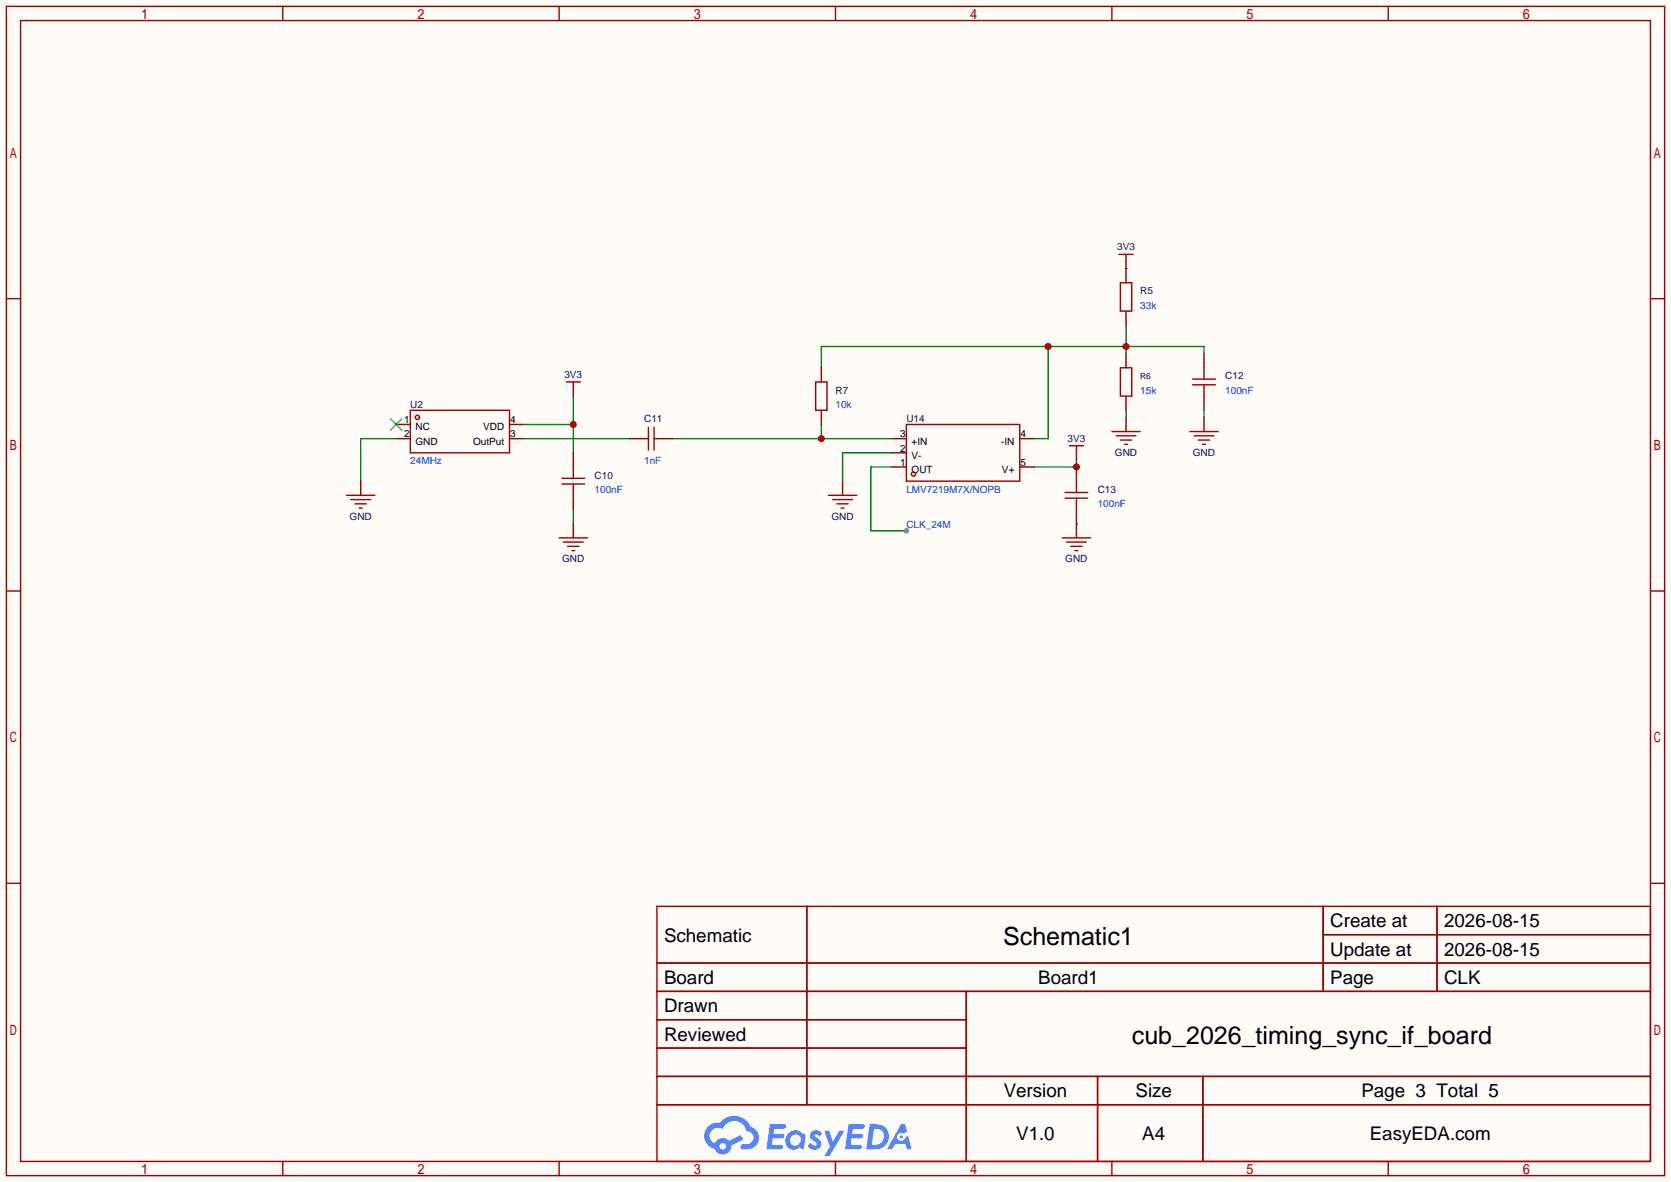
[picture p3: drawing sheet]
<svg xmlns="http://www.w3.org/2000/svg" width="299mm" height="212mm" viewBox="0 0 299 212" stroke-linecap="round" stroke-linejoin="round" font-family="sans-serif">
<path d="M0 0h299.5v211.8h-299.5z" fill="#fffcf7"/>
<g fill="none" stroke="#a10000" stroke-width=".25">
<path d="M1.1 1.1h297.2v209.6h-297.2zM3.7 3.7h292.1v204.5h-292.1zM50.7 1.1v2.6M100.2 1.1v2.6M149.7 1.1v2.6M199.3 1.1v2.6M248.8 1.1v2.6M1.1 53.5h2.6M295.8 53.5h2.5M1.1 105.9h2.6M295.8 105.9h2.5M1.1 158.3h2.6"/>
<path d="M295.8 158.3h2.5M117.7 162.4h178.1v45.8h-178.1zM117.7 172.6h178.1M117.7 177.7h178.1M144.6 162.4v35.6M173.2 177.7v30.5M237.1 162.4v15.3M237.1 167.5h58.7M257.5 162.4v15.3M117.7 182.8h55.5M117.7 192.9h178.1M117.7 187.8h55.5"/>
<path d="M117.7 198h178.1M196.7 192.9v15.3M215.6 192.9v15.3M50.7 208.2v2.5M100.2 208.2v2.5M149.7 208.2v2.5M199.3 208.2v2.5M248.8 208.2v2.5"/>
</g>
<g fill="#5487ff">
<path d="M145.5 202.8a1.3 1.3 0 0 1 1.8 .3l-.4 .6a.54 .54 0 0 0-.9-.2l.1 .2a1.58 1.58 0 0 1 1.1 1.6 1.43 1.43 0 0 1-2.5 .1l.5-.6a.64 .64 0 0 0 .5 .5 .64 .64 0 0 0 .7-.3l-.2-.2a1.6 1.6 0 0 1-1-1.6z"/>
<path d="M147.7 202.7h.9l.7 1.9 1.1-1.9h.9l-2.7 4.5h-.9l1-1.7z"/>
<path d="M138 201.5h1.6a1.31 1.31 0 0 1 1.2 .2 .4 .4 0 0 1-.3 .6h-1.8l-.1 .9h1.6a.4 .4 0 0 1 .4 .4 .4 .4 0 0 1-.4 .4h-1.7l-.2 1.2h.8a1.23 1.23 0 0 1 1.2 .2 .39 .39 0 0 1-.3 .6h-2.7z"/>
<path d="M152.1 201.5h1.6a1.32 1.32 0 0 1 1.3 .2 .39 .39 0 0 1-.4 .6h-1.7l-.2 .9h1.7a.4 .4 0 0 1 .3 .4 .4 .4 0 0 1-.4 .4h-1.7l-.2 1.2h.8a1.23 1.23 0 0 1 1.2 .2 .39 .39 0 0 1-.3 .6h-2.7z"/>
<path d="M161.5 201.5h.7l.4 1.3-.7 .4a.75 .75 0 0 0-1.1 .3 .75 .75 0 0 0 .5 1 .75 .75 0 0 0 .9-.6l.6-.3 .6 2.4h-.9l-.2-1h-1.9l-.5 1h-.9z"/>
<path d="M155.9 201.5l-.7 4.5h1.5a2.27 2.27 0 0 0 2.6-2.3 2.27 2.27 0 0 0-2.7-2.2zM156.6 202.3a1.5 1.5 0 0 1 1.8 1.5 1.5 1.5 0 0 1-1.9 1.4h-.3z"/>
<path d="M141.3 203.1a1.62 1.62 0 0 0-.4 2.1 1.62 1.62 0 0 0 2 .7l.4-.3 .3 .3 .5 .1 .3-2.5-.2-.3h-.4a1.58 1.58 0 0 0-2.5-.1zM141.9 203.6a.98 .98 0 0 1 1.5 .2 .98 .98 0 0 1-.6 1.5 .94 .94 0 0 1-1.2-.4 .94 .94 0 0 1 .3-1.3z"/>
<path d="M126.9 201.9a2.37 2.37 0 0 0 1.2 4 1.54 1.54 0 0 0 1.7 1 1.54 1.54 0 0 0 1.3-1.6l2.1-1.1-.5-.8-2 1.1a1.57 1.57 0 0 0-2.6 .4 1.5 1.5 0 0 1-.8-2.1 1.5 1.5 0 0 1 2.2-.5 2.23 2.23 0 0 1 2.3-1.4 2.23 2.23 0 0 1 2 1.8 1.16 1.16 0 0 1 1.2 1.1 1.16 1.16 0 0 1-1 1.3h-.7a.47 .47 0 0 0-.6 .3 .47 .47 0 0 0 .4 .6 2.23 2.23 0 0 0 2.3-.7 2.23 2.23 0 0 0 .4-2.3 2.16 2.16 0 0 0-1.3-1.1 3.2 3.2 0 0 0-5.4-.7l-1.2 .1zM129 205.4a.58 .58 0 0 1 1.1 0 .58 .58 0 0 1-1.1 0z"/>
<circle cx="161.5" cy="203.8" r=".28"/>
</g>
<g fill="none" stroke="#870000" stroke-width=".25">
<path d="M201.8 46.9v1.2M71 76.1h2.5M71 78.6h2.5M91.3 76.1h2.6M91.3 78.6h2.6M102.7 69.7v1.3M159.9 78.6h2.5M182.8 78.6h2.5M201.8 74.8v2.5M215.8 74.8v2.5M64.6 86.2v2.6M102.7 93.9v2.5"/>
<path d="M159.9 83.7h2.5M159.9 81.2h2.5M182.8 83.7h2.5M192.9 81.2v1.2M192.9 93.9v2.5"/>
</g>
<path d="M70 75.1l2 2M72 75.1l-2 2" fill="none" stroke="#3c3" stroke-width=".25"/>
<g fill="none" stroke="#a10000" stroke-width=".25">
<path d="M200.5 45.6h2.6M201.8 45.6v1.3M73.5 73.5h17.8v7.7h-17.8zM101.5 68.5h2.5M102.7 68.5v1.2M162.4 76.1h20.4v10.1h-20.4zM191.6 79.9h2.6M192.9 79.9v1.3M199.3 77.3h5M200 78.1h3.6M200.8 78.9h2M201.5 79.6h.6"/>
<path d="M213.2 77.3h5.1M214 78.1h3.6M214.8 78.9h2M215.5 79.6h.5M62.1 88.8h5.1M62.9 89.5h3.5M63.6 90.3h2.1M64.4 91.1h.5M100.2 96.4h5.1M101 97.2h3.5M101.7 97.9h2.1M102.5 98.7h.5"/>
<path d="M190.4 96.4h5.1M191.1 97.2h3.6M191.9 97.9h2M192.7 98.7h.5"/>
<circle cx="74.8" cy="74.8" r=".38"/>
<circle cx="163.7" cy="85" r=".38"/>
</g>
<path d="M71 78.6h-6.4v7.6M93.9 76.1h8.8M102.7 71v10.2M215.8 73.5v1.3M102.7 91.3v2.6" fill="none" stroke="#008700" stroke-width=".25"/>
<circle cx="102.7" cy="76.1" r=".63" fill="#c00"/>
<path d="M93.9 78.6h19M120.5 78.6h39.4M147.2 76.1v2.5" fill="none" stroke="#008700" stroke-width=".25"/>
<circle cx="147.2" cy="78.6" r=".63" fill="#c00"/>
<path d="M201.8 48.1h.1M201.8 58.3v5.1M187.8 62.1v16.5h-2.5M215.8 63.4v-1.3h-68.6v3.8" fill="none" stroke="#008700" stroke-width=".25"/>
<g fill="#c00">
<circle cx="201.8" cy="62.1" r=".63"/>
<circle cx="187.8" cy="62.1" r=".63"/>
</g>
<path d="M201.8 73.5v1.3M159.9 83.7h-3.8v11.4h6.3M159.9 81.2h-8.9v5M192.9 93.9h.1M192.9 82.4v1.3h-7.6" fill="none" stroke="#008700" stroke-width=".25"/>
<path d="M151 86.2v2.6" fill="none" stroke="#870000" stroke-width=".25"/>
<path d="M148.5 88.8h5M149.2 89.5h3.6M150 90.3h2M150.7 91.1h.6" fill="none" stroke="#a10000" stroke-width=".25"/>
<circle cx="162.4" cy="95.1" r=".51" fill="#999"/>
<g fill="none" stroke="#a10000" stroke-width=".25">
<path d="M115.4 78.6h.8M116.2 76.6v4M117.2 76.6v4M117.2 78.6h.8M213.7 67.9h4.1M213.7 69h4.1M215.8 65.9v2M215.8 69v2M100.7 85.7h4.1M100.7 86.7h4.1M102.7 83.7v2M102.7 86.7v2.1"/>
<path d="M192.9 89.3v2"/>
</g>
<path d="M112.9 78.6h2.5M118 78.6h2.5M215.8 63.4v2.5M215.8 71v2.5M102.7 81.2v2.5M102.7 88.8v2.5M192.9 83.7v2.5" fill="none" stroke="#870000" stroke-width=".25"/>
<circle cx="192.9" cy="83.7" r=".63" fill="#c00"/>
<path d="M200.8 50.7h2v5.1h-2zM146.2 68.5h2v5h-2zM200.8 65.9h2v5.1h-2zM190.9 88.3h4M190.9 89.3h4M192.9 86.2v2.1" fill="none" stroke="#a10000" stroke-width=".25"/>
<path d="M201.8 48.1v2.6M201.8 55.8v2.5M147.2 65.9v2.6M147.2 73.5v2.6M201.8 63.4v2.5M201.8 71v2.5M192.9 91.3v2.6" fill="none" stroke="#870000" stroke-width=".25"/>
<g font-size="4.5">
<text x="179.8" y="169.3">Schematic1</text>
<text x="202.8" y="187.1">cub_2026_timing_sync_if_board</text>
</g>
<g font-size="3.4">
<text x="238.4" y="166.2">Create at</text>
<text x="258.8" y="166.2">2026-08-15</text>
<text x="119" y="168.7">Schematic</text>
<text x="238.4" y="171.3">Update at</text>
<text x="258.8" y="171.3">2026-08-15</text>
<text x="119" y="176.4">Board</text>
<text x="186.1" y="176.4">Board1</text>
<text x="238.4" y="176.4">Page</text>
<text x="258.8" y="176.4">CLK</text>
<text x="119" y="181.4">Drawn</text>
<text x="119" y="186.5">Reviewed</text>
<text x="179.9" y="196.7">Version</text>
<text x="203.5" y="196.7">Size</text>
<text x="244" y="196.7">Page 3 Total 5</text>
<text x="182.1" y="204.3">V1.0</text>
<text x="204.7" y="204.3">A4</text>
<text x="245.5" y="204.3">EasyEDA.com</text>
</g>
<g font-size="1.8" fill="#000080">
<text x="200.2" y="44.9">3V3</text>
<text x="204.3" y="52.8">R5</text>
<text x="101.1" y="67.8">3V3</text>
<text x="149.7" y="70.5">R7</text>
<text x="219.6" y="68">C12</text>
<text x="73.5" y="73.1">U2</text>
<text x="115.4" y="75.6">C11</text>
<text x="162.4" y="75.6">U14</text>
<text x="191.3" y="79.2">3V3</text>
<text x="199.8" y="81.7">GND</text>
<text x="213.8" y="81.7">GND</text>
<text x="106.6" y="85.8">C10</text>
<text x="196.7" y="88.3">C13</text>
<text x="62.6" y="93.2">GND</text>
<text x="149" y="93.2">GND</text>
<text x="100.7" y="100.8">GND</text>
<text x="190.9" y="100.8">GND</text>
</g>
<g font-size="1.8" fill="#00f">
<text x="204.3" y="55.3">33k</text>
<text x="204.3" y="70.5">15k</text>
<text x="219.6" y="70.5">100nF</text>
<text x="149.7" y="73.1">10k</text>
<text x="73.5" y="83.2">24MHz</text>
<text x="115.4" y="83.2">1nF</text>
<text x="106.6" y="88.3">100nF</text>
<text x="162.4" y="88.3">LMV7219M7X/NOPB</text>
<text x="162.4" y="94.7">CLK_24M</text>
<text x="196.7" y="90.9">100nF</text>
</g>
<g font-size="1.8">
<text x="72.4" y="75.9">1</text>
<text x="74.5" y="77.1">NC</text>
<text x="86.6" y="77.1">VDD</text>
<text x="91.4" y="75.9">4</text>
<text x="72.4" y="78.4">2</text>
<text x="74.5" y="79.7">GND</text>
<text x="84.8" y="79.7">OutPut</text>
<text x="91.4" y="78.4">3</text>
<text x="161.3" y="78.4">3</text>
<text x="161.3" y="80.9">2</text>
<text x="161.3" y="83.5">1</text>
<text x="163.4" y="79.7">+IN</text>
<text x="163.4" y="82.2">V-</text>
<text x="179.4" y="79.7">-IN</text>
<text x="182.9" y="83.5">5</text>
<text x="182.9" y="78.4">4</text>
<text x="163.4" y="84.7">OUT</text>
<text x="179.6" y="84.7">V+</text>
</g>
<text font-size="1.5" fill="#000080" x="204.3" y="68">R6</text>
</svg>
